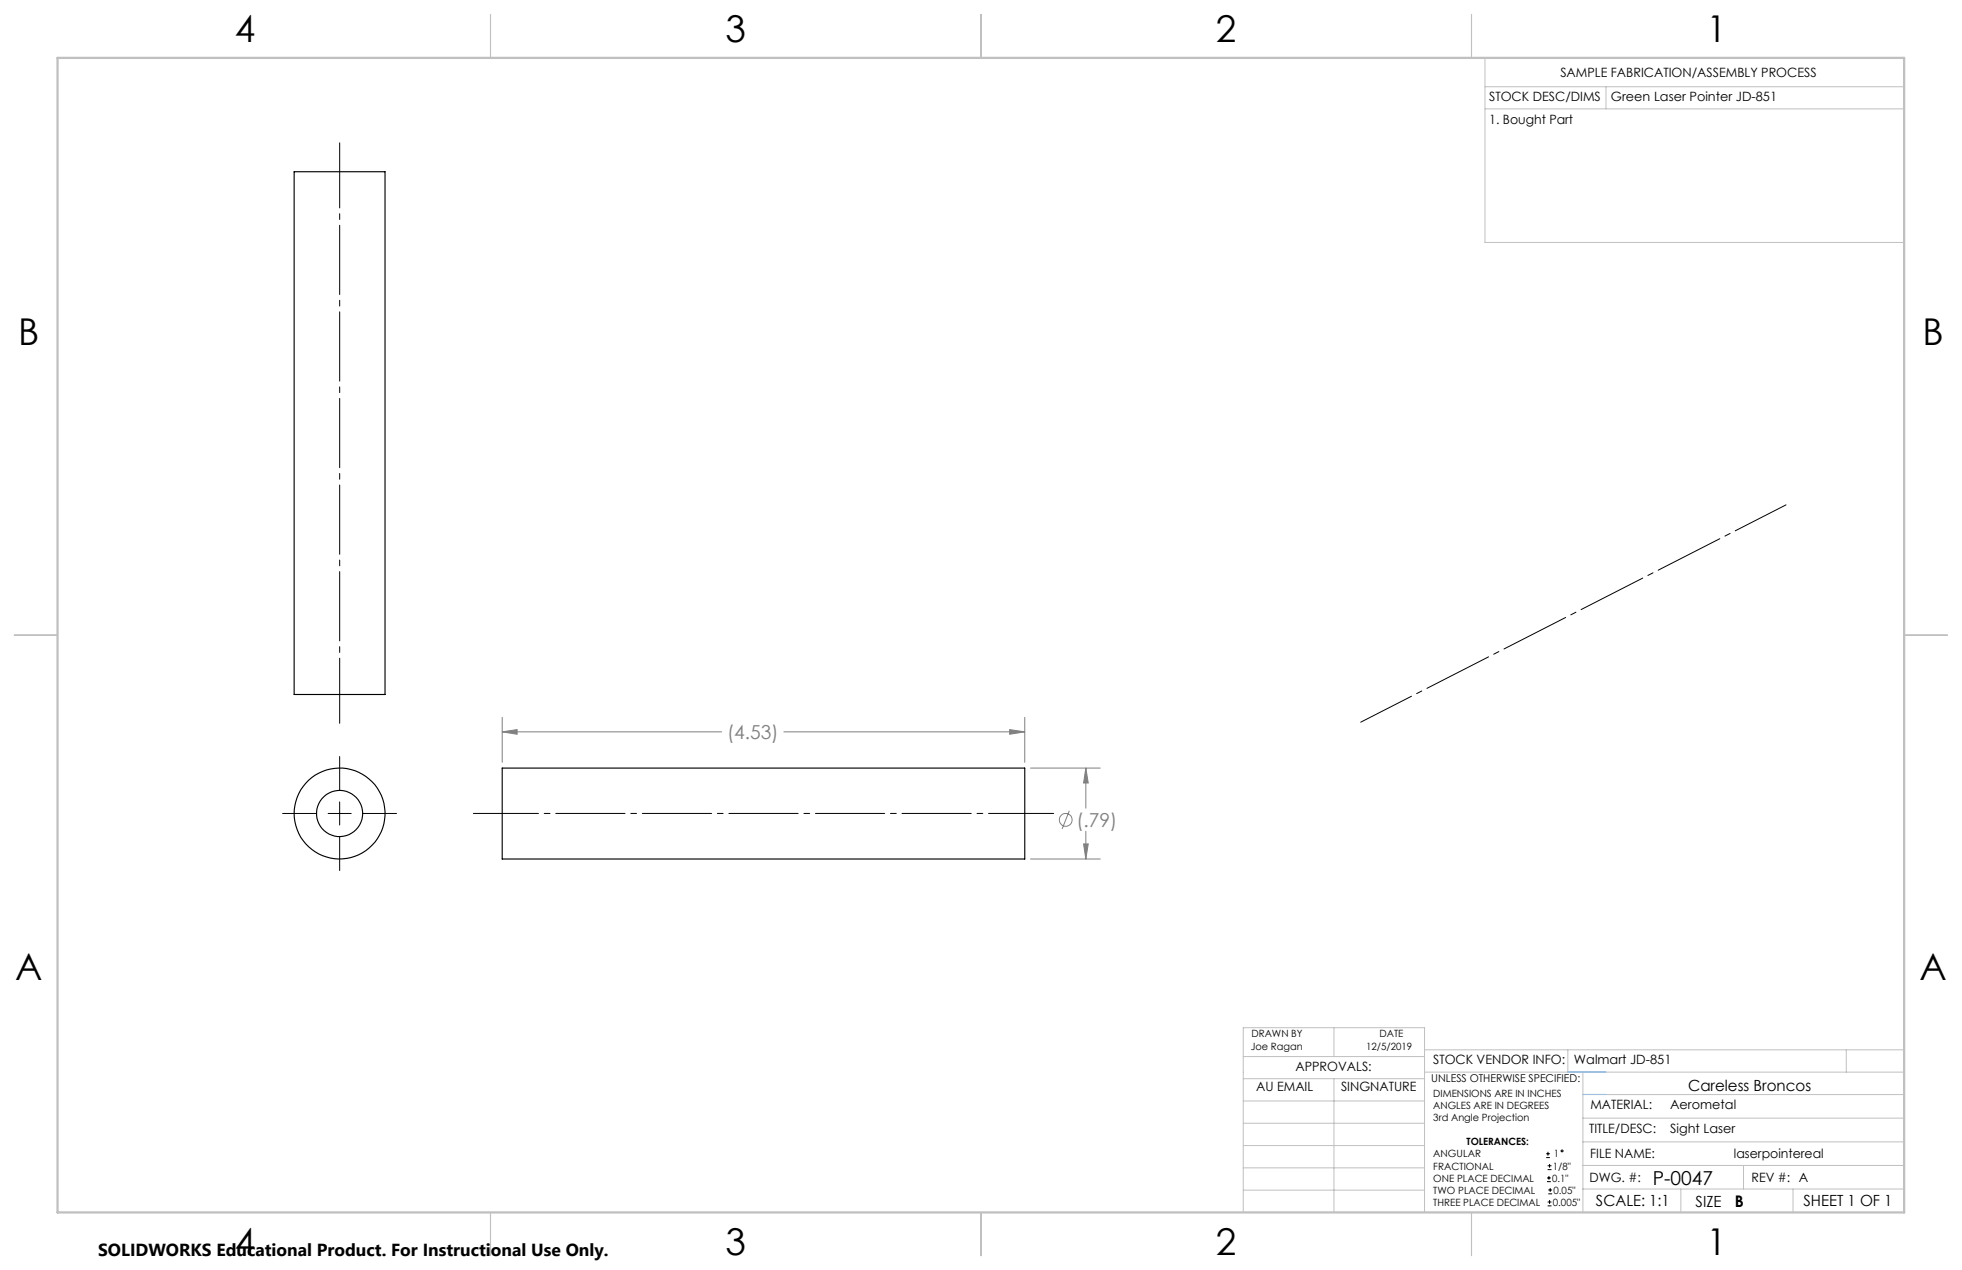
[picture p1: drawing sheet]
<svg xmlns="http://www.w3.org/2000/svg" width="432mm" height="279mm" viewBox="0 0 432 279" stroke-linecap="round" stroke-linejoin="round" font-family="sans-serif">
<g fill="none" stroke="#808080" stroke-width=".22">
<path d="M110.5 157.8v9.9M225.5 157.8v9.9M110.5 161l3.3-.5v1zM110.5 161h48.3M172.5 161h53M222.2 160.5l3.3 .5-3.3 .5zM226.8 169h15.3M235.3 178.4l-1.5 4M239 169l.5 3.3h-1zM239 169v8.8M226.8 189h15.3M238.5 185.7h1l-.5 3.3z"/>
<path d="M239 182.9v6.1"/>
<circle cx="234.6" cy="180.4" r="1.42"/>
</g>
<g fill="none" stroke="#000" stroke-width=".22">
<path d="M62.2 179h7.5M72.2 179h5.1M74.8 166.4v7.5M74.8 176.4v5.1M79.8 179h7.5M74.8 184v7.5M340.3 254.7h.8M340.3 253.8h.8M340.5 260h.8M340.5 259.2h.8M340.6 257.3h.9M340.6 256.5h.9"/>
<path d="M340.7 253.4v.8M340.9 258.7v.8M341 256.1v.8M340.6 265.3h.9M340.6 264.4h.9M340.7 262.6h.9M340.7 261.8h.9M341 264v.9M341.2 261.4v.8"/>
<circle cx="343.8" cy="253.2" r=".2"/>
</g>
<path d="M393.1 111.1l-93.6 47.8" fill="none" stroke="#000" stroke-width=".22" stroke-dasharray="15.2 1.3 1.3 1.3" stroke-dashoffset="2.7"/>
<path d="M74.8 159.1v-127.7M231.9 179h-127.7" fill="none" stroke="#000" stroke-width=".22" stroke-dasharray="15.2 1.3 1.3 1.3" stroke-dashoffset=".9"/>
<g fill="none" stroke="#c0c0c0" stroke-width=".22">
<path d="M326.8 19.1h92.3M326.8 12.7v40.6h92.3M353.4 19.1v4.9M326.8 24h92.3M273.6 232.4h39.9M273.6 237.3h39.9M293.6 226.1v6.3M293.6 237.3v29.4M313.5 235.9h105.6M313.5 231h105.6M345.1 231v4.9M348.4 235.9v30.9"/>
<path d="M406.3 231v4.9M273.6 242.2h39.9M273.6 247.1h39.9M273.6 252h39.9M273.6 256.9h39.9M348.4 246h70.7M348.4 256.4h70.7M348.4 251.2h70.7M348.4 240.8h70.7M383.7 256.4v5.2M273.6 261.8h39.9M313.5 266.7v-40.6h-39.9v40.6h74.4"/>
<path d="M348.4 261.6h70.7M369.9 261.6v5.2M394.6 261.6v5.2"/>
</g>
<path d="M108 3.2v9.5M215.9 3.2v9.5M323.8 3.2v9.5M3.1 139.7h9.6M419.1 139.7h9.5M108 266.7v9.6M215.9 266.7v9.6M323.8 266.7v9.6" fill="none" stroke="#c0c0c0" stroke-width=".25"/>
<path d="M12.7 12.7h406.4v254h-406.4z" fill="none" stroke="#c0c0c0" stroke-width=".5"/>
<path d="M345.1 235.9h8.3M348.4 240.8h5" fill="none" stroke="#53a9ff" stroke-width=".22"/>
<path d="M222.2 160.5l3.3 .5-3.3 .5zM110.5 161l3.3-.5v1zM239 169l.5 3.3h-1zM238.5 185.7h1l-.5 3.3z" fill="#808080"/>
<g fill="none" stroke="#000" stroke-width=".25">
<path d="M64.7 37.8h20v115h-20zM110.5 169h115v20h-115z"/>
<circle cx="74.7" cy="179" r="10"/>
<circle cx="74.8" cy="179" r="5.1"/>
</g>
<g font-size="8.1">
<text x="51.7" y="9.3">4</text>
<text x="159.7" y="9.3">3</text>
<text x="267.6" y="9.3">2</text>
<text x="375.6" y="9.3">1</text>
<text x="4" y="76">B</text>
<text x="423.1" y="76">B</text>
<text x="3.3" y="215.7">A</text>
<text x="422.4" y="215.7">A</text>
<text x="51.7" y="276">4</text>
<text x="159.7" y="276">3</text>
<text x="267.6" y="276">2</text>
<text x="375.6" y="276">1</text>
</g>
<g font-size="4.2" fill="#808080">
<text x="160" y="162.6">(4.53)</text>
<text x="236.9" y="181.9">(.79)</text>
</g>
<text font-size="4.2" x="363.7" y="260.8">P-0047</text>
<text font-size="3.8" x="21.6" y="276.3">SOLIDWORKS Educational Product. For Instructional Use Only.</text>
<text font-size="3.5" x="381.8" y="265.6">B</text>
<g font-size="3.4">
<text x="371.5" y="240.1">Careless Broncos</text>
<text x="351.2" y="265.2">SCALE: 1:1</text>
<text x="373.2" y="265.6">SIZE</text>
<text x="396.9" y="265.2">SHEET 1 OF 1</text>
</g>
<g font-size="2.8">
<text x="343.4" y="16.9">SAMPLE FABRICATION/ASSEMBLY PROCESS</text>
<text x="327.7" y="22.3">STOCK DESC/DIMS</text>
<text x="354.5" y="22.3">Green Laser Pointer JD-851</text>
<text x="327.7" y="27.3">1. Bought Part</text>
<text x="285.1" y="235.7">APPROVALS:</text>
<text x="315.4" y="234.1">STOCK VENDOR INFO:</text>
<text x="346.4" y="234.1">Walmart JD-851</text>
<text x="276.4" y="240.1">AU EMAIL</text>
<text x="295.1" y="240.1">SINGNATURE</text>
<text x="350" y="244.1">MATERIAL:</text>
<text x="367.6" y="244.1">Aerometal</text>
<text x="349.7" y="249.2">TITLE/DESC:</text>
<text x="367.6" y="249.2">Sight Laser</text>
<text x="350" y="254.7">FILE NAME:</text>
<text x="381.6" y="254.8">laserpointereal</text>
<text x="349.8" y="260">DWG. #:</text>
<text x="385.5" y="260">REV #: A</text>
</g>
<text font-size="2.4" x="315" y="238.1">UNLESS OTHERWISE SPECIFIED:</text>
<g font-size="2.2">
<text x="275.3" y="231.1">Joe Ragan</text>
<text x="275.4" y="228.2">DRAWN BY</text>
<text x="300.7" y="231.1">12/5/2019</text>
<text x="303.6" y="228.2">DATE</text>
<text x="315.4" y="241.4">DIMENSIONS ARE IN INCHES</text>
<text x="315.4" y="244">ANGLES ARE IN DEGREES</text>
<text x="315.4" y="246.7">3rd Angle Projection</text>
<text x="322.8" y="252">TOLERANCES:</text>
<text x="315.4" y="254.6">ANGULAR</text>
<text x="315.4" y="257.3">FRACTIONAL</text>
<text x="341.8" y="257.3">1/8&quot;</text>
<text x="342" y="254.6">1</text>
<text x="315.4" y="262.6">TWO PLACE DECIMAL</text>
<text x="315.4" y="260">ONE PLACE DECIMAL</text>
<text x="341.6" y="260">0.1&quot;</text>
<text x="341.9" y="262.6">0.05&quot;</text>
<text x="315.4" y="265.3">THREE PLACE DECIMAL</text>
<text x="341.8" y="265.3">0.005&quot;</text>
</g>
</svg>
